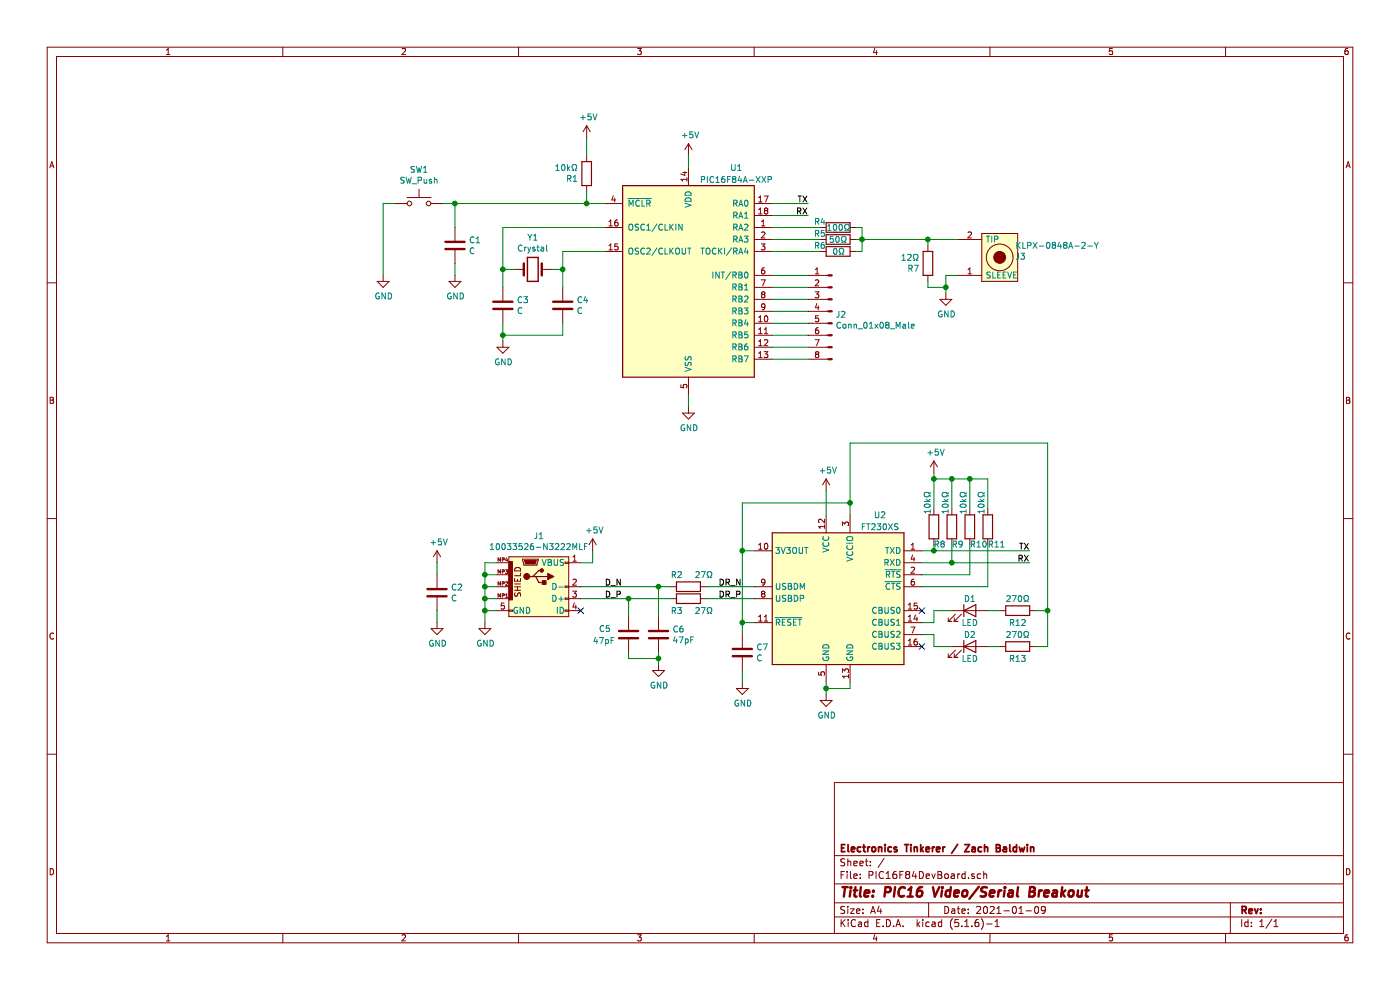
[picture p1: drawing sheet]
EESchema Schematic File Version 4
EELAYER 30 0
EELAYER END
$Descr A4 11693 8268
encoding utf-8
Sheet 1 1
Title "PIC16 Video/Serial Breakout"
Date "2021-01-09"
Rev ""
Comp "Electronics Tinkerer / Zach Baldwin"
Comment1 ""
Comment2 ""
Comment3 ""
Comment4 ""
$EndDescr
$Comp
L Device:C C2
U 1 1
P 3650 4950
F 0 "C2" H 3765 4996 50  0000 L CNN
F 1 "C" H 3765 4905 50  0000 L CNN
F 2 "Capacitor_THT:C_Disc_D4.3mm_W1.9mm_P5.00mm" H 3688 4800 50  0001 C CNN
F 3 "~" H 3650 4950 50  0001 C CNN
	1    3650 4950
	1    0    0    -1  
$EndComp
$Comp
L MCU_Microchip_PIC16:PIC16F84A-XXP U1
U 1 1
P 5750 2300
F 0 "U1" H 6150 3200 50  0000 C CNN
F 1 "PIC16F84A-XXP" H 6150 3100 50  0000 C CNN
F 2 "Package_DIP:DIP-18_W7.62mm_Socket_LongPads" H 5750 2300 50  0001 C CIN
F 3 "http://ww1.microchip.com/downloads/en/devicedoc/35007b.pdf" H 5750 2300 50  0001 C CNN
	1    5750 2300
	1    0    0    -1  
$EndComp
$Comp
L Device:Crystal Y1
U 1 1
P 4450 2250
F 0 "Y1" H 4450 2518 50  0000 C CNN
F 1 "Crystal" H 4450 2427 50  0000 C CNN
F 2 "Crystal:Crystal_HC49-U_Vertical" H 4450 2250 50  0001 C CNN
F 3 "~" H 4450 2250 50  0001 C CNN
	1    4450 2250
	1    0    0    -1  
$EndComp
$Comp
L Interface_USB:FT230XS U2
U 1 1
P 7000 5000
F 0 "U2" H 7350 5700 50  0000 C CNN
F 1 "FT230XS" H 7350 5600 50  0000 C CNN
F 2 "Package_SO:SSOP-16_3.9x4.9mm_P0.635mm" H 8000 4400 50  0001 C CNN
F 3 "https://www.ftdichip.com/Support/Documents/DataSheets/ICs/DS_FT230X.pdf" H 7000 5000 50  0001 C CNN
	1    7000 5000
	1    0    0    -1  
$EndComp
$Comp
L SamacSys_Parts:KLPX-0848A-2-Y J3
U 1 1
P 7650 2150
F 0 "J3" H 8478 2146 50  0000 L CNN
F 1 "KLPX-0848A-2-Y" H 8478 2055 50  0000 L CNN
F 2 "SamacSys_Parts:KLPX0848A2Y" H 8500 2250 50  0001 L CNN
F 3 "http://www.kycon.com/Pub_Eng_Draw/KLPX-0848A-2-X.pdf" H 8500 2150 50  0001 L CNN
F 4 "RCA PHONO JACK, RT< YLW ROHS COM" H 8500 2050 50  0001 L CNN "Description"
F 5 "13" H 8500 1950 50  0001 L CNN "Height"
F 6 "" H 8500 1850 50  0001 L CNN "Mouser Part Number"
F 7 "" H 8500 1750 50  0001 L CNN "Mouser Price/Stock"
F 8 "Kycon, Inc." H 8500 1650 50  0001 L CNN "Manufacturer_Name"
F 9 "KLPX-0848A-2-Y" H 8500 1550 50  0001 L CNN "Manufacturer_Part_Number"
	1    7650 2150
	1    0    0    1   
$EndComp
$Comp
L Device:R R2
U 1 1
P 5750 4900
F 0 "R2" V 5650 4750 50  0000 L CNN
F 1 "27Ω" V 5650 4950 50  0000 L CNN
F 2 "Resistor_SMD:R_0603_1608Metric_Pad1.05x0.95mm_HandSolder" V 5680 4900 50  0001 C CNN
F 3 "~" H 5750 4900 50  0001 C CNN
	1    5750 4900
	0    1    1    0   
$EndComp
$Comp
L power:+5V #PWR03
U 1 1
P 3650 4700
F 0 "#PWR03" H 3650 4550 50  0001 C CNN
F 1 "+5V" H 3665 4873 50  0000 C CNN
F 2 "" H 3650 4700 50  0001 C CNN
F 3 "" H 3650 4700 50  0001 C CNN
	1    3650 4700
	1    0    0    -1  
$EndComp
$Comp
L power:GND #PWR04
U 1 1
P 3650 5200
F 0 "#PWR04" H 3650 4950 50  0001 C CNN
F 1 "GND" H 3655 5027 50  0000 C CNN
F 2 "" H 3650 5200 50  0001 C CNN
F 3 "" H 3650 5200 50  0001 C CNN
	1    3650 5200
	1    0    0    -1  
$EndComp
$Comp
L Device:LED D1
U 1 1
P 8100 5100
F 0 "D1" H 8100 5200 50  0000 C CNN
F 1 "LED" H 8100 5000 50  0000 C CNN
F 2 "LED_THT:LED_D5.0mm" H 8100 5100 50  0001 C CNN
F 3 "~" H 8100 5100 50  0001 C CNN
	1    8100 5100
	1    0    0    -1  
$EndComp
$Comp
L Device:LED D2
U 1 1
P 8100 5400
F 0 "D2" H 8100 5500 50  0000 C CNN
F 1 "LED" H 8100 5300 50  0000 C CNN
F 2 "LED_THT:LED_D5.0mm" H 8100 5400 50  0001 C CNN
F 3 "~" H 8100 5400 50  0001 C CNN
	1    8100 5400
	1    0    0    -1  
$EndComp
$Comp
L Device:R R12
U 1 1
P 8500 5100
F 0 "R12" V 8600 5100 50  0000 C CNN
F 1 "270Ω" V 8400 5100 50  0000 C CNN
F 2 "Resistor_THT:R_Axial_DIN0204_L3.6mm_D1.6mm_P5.08mm_Horizontal" V 8430 5100 50  0001 C CNN
F 3 "~" H 8500 5100 50  0001 C CNN
	1    8500 5100
	0    1    1    0   
$EndComp
$Comp
L Device:R R13
U 1 1
P 8500 5400
F 0 "R13" V 8600 5400 50  0000 C CNN
F 1 "270Ω" V 8400 5400 50  0000 C CNN
F 2 "Resistor_THT:R_Axial_DIN0204_L3.6mm_D1.6mm_P5.08mm_Horizontal" V 8430 5400 50  0001 C CNN
F 3 "~" H 8500 5400 50  0001 C CNN
	1    8500 5400
	0    1    1    0   
$EndComp
$Comp
L Device:R R3
U 1 1
P 5750 5000
F 0 "R3" V 5850 4850 50  0000 L CNN
F 1 "27Ω" V 5850 5050 50  0000 L CNN
F 2 "Resistor_SMD:R_0603_1608Metric_Pad1.05x0.95mm_HandSolder" V 5680 5000 50  0001 C CNN
F 3 "~" H 5750 5000 50  0001 C CNN
	1    5750 5000
	0    1    1    0   
$EndComp
$Comp
L Device:C C6
U 1 1
P 5500 5300
F 0 "C6" H 5615 5346 50  0000 L CNN
F 1 "47pF" H 5615 5255 50  0000 L CNN
F 2 "Capacitor_SMD:C_0603_1608Metric_Pad1.05x0.95mm_HandSolder" H 5538 5150 50  0001 C CNN
F 3 "~" H 5500 5300 50  0001 C CNN
	1    5500 5300
	1    0    0    -1  
$EndComp
$Comp
L Device:C C5
U 1 1
P 5250 5300
F 0 "C5" H 5000 5350 50  0000 L CNN
F 1 "47pF" H 4950 5250 50  0000 L CNN
F 2 "Capacitor_SMD:C_0603_1608Metric_Pad1.05x0.95mm_HandSolder" H 5288 5150 50  0001 C CNN
F 3 "~" H 5250 5300 50  0001 C CNN
	1    5250 5300
	1    0    0    -1  
$EndComp
$Comp
L power:GND #PWR011
U 1 1
P 5500 5550
F 0 "#PWR011" H 5500 5300 50  0001 C CNN
F 1 "GND" H 5505 5377 50  0000 C CNN
F 2 "" H 5500 5550 50  0001 C CNN
F 3 "" H 5500 5550 50  0001 C CNN
	1    5500 5550
	1    0    0    -1  
$EndComp
$Comp
L power:GND #PWR06
U 1 1
P 4050 5200
F 0 "#PWR06" H 4050 4950 50  0001 C CNN
F 1 "GND" H 4055 5027 50  0000 C CNN
F 2 "" H 4050 5200 50  0001 C CNN
F 3 "" H 4050 5200 50  0001 C CNN
	1    4050 5200
	1    0    0    -1  
$EndComp
$Comp
L power:+5V #PWR08
U 1 1
P 4950 4600
F 0 "#PWR08" H 4950 4450 50  0001 C CNN
F 1 "+5V" H 4965 4773 50  0000 C CNN
F 2 "" H 4950 4600 50  0001 C CNN
F 3 "" H 4950 4600 50  0001 C CNN
	1    4950 4600
	1    0    0    -1  
$EndComp
Wire Wire Line
	4850 5000 5250 5000
Wire Wire Line
	4850 4900 5500 4900
Wire Wire Line
	4850 4700 4950 4700
Wire Wire Line
	4950 4700 4950 4600
Wire Wire Line
	5250 5000 5250 5150
Connection ~ 5250 5000
Wire Wire Line
	5250 5450 5250 5500
Wire Wire Line
	5250 5500 5500 5500
Wire Wire Line
	5500 5500 5500 5550
Wire Wire Line
	5500 5450 5500 5500
Connection ~ 5500 5500
$Comp
L Device:C C7
U 1 1
P 6200 5450
F 0 "C7" H 6315 5496 50  0000 L CNN
F 1 "C" H 6315 5405 50  0000 L CNN
F 2 "Capacitor_THT:C_Disc_D4.3mm_W1.9mm_P5.00mm" H 6238 5300 50  0001 C CNN
F 3 "~" H 6200 5450 50  0001 C CNN
	1    6200 5450
	1    0    0    -1  
$EndComp
Wire Wire Line
	6200 5300 6200 5200
Wire Wire Line
	6200 5200 6300 5200
$Comp
L power:GND #PWR012
U 1 1
P 6200 5700
F 0 "#PWR012" H 6200 5450 50  0001 C CNN
F 1 "GND" H 6205 5527 50  0000 C CNN
F 2 "" H 6200 5700 50  0001 C CNN
F 3 "" H 6200 5700 50  0001 C CNN
	1    6200 5700
	1    0    0    -1  
$EndComp
Wire Wire Line
	6200 5600 6200 5700
$Comp
L power:GND #PWR014
U 1 1
P 6900 5800
F 0 "#PWR014" H 6900 5550 50  0001 C CNN
F 1 "GND" H 6905 5627 50  0000 C CNN
F 2 "" H 6900 5800 50  0001 C CNN
F 3 "" H 6900 5800 50  0001 C CNN
	1    6900 5800
	1    0    0    -1  
$EndComp
Wire Wire Line
	6900 5700 6900 5750
Wire Wire Line
	7100 5700 7100 5750
Wire Wire Line
	7100 5750 6900 5750
Connection ~ 6900 5750
Wire Wire Line
	6900 5750 6900 5800
Wire Wire Line
	6200 5200 6200 4600
Wire Wire Line
	6200 4600 6300 4600
Connection ~ 6200 5200
Wire Wire Line
	6200 4600 6200 4200
Wire Wire Line
	6200 4200 7100 4200
Wire Wire Line
	7100 4200 7100 4300
Connection ~ 6200 4600
$Comp
L power:+5V #PWR013
U 1 1
P 6900 4100
F 0 "#PWR013" H 6900 3950 50  0001 C CNN
F 1 "+5V" H 6915 4273 50  0000 C CNN
F 2 "" H 6900 4100 50  0001 C CNN
F 3 "" H 6900 4100 50  0001 C CNN
	1    6900 4100
	1    0    0    -1  
$EndComp
Wire Wire Line
	6900 4100 6900 4300
Wire Wire Line
	4150 4700 4050 4700
Wire Wire Line
	4050 4700 4050 4800
Wire Wire Line
	4050 5100 4150 5100
Connection ~ 4050 5100
Wire Wire Line
	4050 5100 4050 5200
Wire Wire Line
	4150 5000 4050 5000
Connection ~ 4050 5000
Wire Wire Line
	4050 5000 4050 5100
Wire Wire Line
	4050 4900 4150 4900
Connection ~ 4050 4900
Wire Wire Line
	4050 4900 4050 5000
Wire Wire Line
	4150 4800 4050 4800
Connection ~ 4050 4800
Wire Wire Line
	4050 4800 4050 4900
Wire Wire Line
	7950 5100 7800 5100
Wire Wire Line
	7800 5100 7800 5200
Wire Wire Line
	7800 5200 7700 5200
Wire Wire Line
	7800 5300 7800 5400
Wire Wire Line
	7800 5400 7950 5400
Wire Wire Line
	7700 5300 7800 5300
Wire Wire Line
	8250 5100 8350 5100
Wire Wire Line
	8350 5400 8250 5400
Wire Wire Line
	8650 5400 8750 5400
Wire Wire Line
	8750 5400 8750 5100
Wire Wire Line
	8750 5100 8650 5100
Connection ~ 8750 5100
$Comp
L Device:R R8
U 1 1
P 7800 4400
F 0 "R8" H 7700 4550 50  0000 L CNN
F 1 "10kΩ" V 7850 4100 50  0000 L CNN
F 2 "Resistor_THT:R_Axial_DIN0204_L3.6mm_D1.6mm_P5.08mm_Horizontal" V 7730 4400 50  0001 C CNN
F 3 "~" H 7800 4400 50  0001 C CNN
	1    7800 4400
	-1   0    0    1   
$EndComp
$Comp
L Device:R R10
U 1 1
P 8100 4400
F 0 "R10" H 7950 4550 50  0000 L CNN
F 1 "10kΩ" V 8150 4100 50  0000 L CNN
F 2 "Resistor_THT:R_Axial_DIN0204_L3.6mm_D1.6mm_P5.08mm_Horizontal" V 8030 4400 50  0001 C CNN
F 3 "~" H 8100 4400 50  0001 C CNN
	1    8100 4400
	-1   0    0    1   
$EndComp
$Comp
L Device:R R9
U 1 1
P 7950 4400
F 0 "R9" H 7850 4550 50  0000 L CNN
F 1 "10kΩ" V 8000 4100 50  0000 L CNN
F 2 "Resistor_THT:R_Axial_DIN0204_L3.6mm_D1.6mm_P5.08mm_Horizontal" V 7880 4400 50  0001 C CNN
F 3 "~" H 7950 4400 50  0001 C CNN
	1    7950 4400
	-1   0    0    1   
$EndComp
$Comp
L Device:R R11
U 1 1
P 8250 4400
F 0 "R11" H 8100 4550 50  0000 L CNN
F 1 "10kΩ" V 8300 4100 50  0000 L CNN
F 2 "Resistor_THT:R_Axial_DIN0204_L3.6mm_D1.6mm_P5.08mm_Horizontal" V 8180 4400 50  0001 C CNN
F 3 "~" H 8250 4400 50  0001 C CNN
	1    8250 4400
	-1   0    0    1   
$EndComp
Wire Wire Line
	7700 4600 7800 4600
Wire Wire Line
	7700 4700 7950 4700
Wire Wire Line
	7800 4550 7800 4600
Connection ~ 7800 4600
Wire Wire Line
	7800 4600 8600 4600
Wire Wire Line
	7950 4550 7950 4700
Connection ~ 7950 4700
Wire Wire Line
	7950 4700 8600 4700
Wire Wire Line
	8100 4550 8100 4800
Wire Wire Line
	8100 4800 7700 4800
Wire Wire Line
	8250 4550 8250 4900
Wire Wire Line
	8250 4900 7700 4900
$Comp
L power:+5V #PWR015
U 1 1
P 7800 3950
F 0 "#PWR015" H 7800 3800 50  0001 C CNN
F 1 "+5V" H 7815 4123 50  0000 C CNN
F 2 "" H 7800 3950 50  0001 C CNN
F 3 "" H 7800 3950 50  0001 C CNN
	1    7800 3950
	1    0    0    -1  
$EndComp
Wire Wire Line
	7800 3950 7800 4000
Wire Wire Line
	7800 4000 7950 4000
Connection ~ 7800 4000
Wire Wire Line
	7950 4000 8100 4000
Connection ~ 7950 4000
Wire Wire Line
	8100 4000 8250 4000
Connection ~ 8100 4000
Wire Wire Line
	8750 3700 7100 3700
Wire Wire Line
	7100 3700 7100 4200
Wire Wire Line
	8750 3700 8750 5100
Connection ~ 7100 4200
$Comp
L Device:C C4
U 1 1
P 4700 2550
F 0 "C4" H 4815 2596 50  0000 L CNN
F 1 "C" H 4815 2505 50  0000 L CNN
F 2 "Capacitor_THT:C_Disc_D4.3mm_W1.9mm_P5.00mm" H 4738 2400 50  0001 C CNN
F 3 "~" H 4700 2550 50  0001 C CNN
	1    4700 2550
	1    0    0    -1  
$EndComp
$Comp
L Device:C C3
U 1 1
P 4200 2550
F 0 "C3" H 4315 2596 50  0000 L CNN
F 1 "C" H 4315 2505 50  0000 L CNN
F 2 "Capacitor_THT:C_Disc_D4.3mm_W1.9mm_P5.00mm" H 4238 2400 50  0001 C CNN
F 3 "~" H 4200 2550 50  0001 C CNN
	1    4200 2550
	1    0    0    -1  
$EndComp
Wire Wire Line
	4200 2400 4200 2250
Wire Wire Line
	4200 2250 4300 2250
$Comp
L power:GND #PWR05
U 1 1
P 4200 2850
F 0 "#PWR05" H 4200 2600 50  0001 C CNN
F 1 "GND" H 4205 2677 50  0000 C CNN
F 2 "" H 4200 2850 50  0001 C CNN
F 3 "" H 4200 2850 50  0001 C CNN
	1    4200 2850
	1    0    0    -1  
$EndComp
Wire Wire Line
	4700 2700 4700 2800
Wire Wire Line
	4700 2800 4200 2800
Connection ~ 4200 2800
Wire Wire Line
	4200 2800 4200 2850
Wire Wire Line
	4200 2700 4200 2800
Wire Wire Line
	4600 2250 4700 2250
Wire Wire Line
	4700 2250 4700 2400
Wire Wire Line
	4700 2100 5050 2100
Wire Wire Line
	4700 2100 4700 2250
Connection ~ 4700 2250
Wire Wire Line
	5050 1900 4200 1900
Wire Wire Line
	4200 1900 4200 2250
Connection ~ 4200 2250
Wire Wire Line
	6450 2300 6750 2300
Wire Wire Line
	6750 2400 6450 2400
Wire Wire Line
	6450 2500 6750 2500
Wire Wire Line
	6450 2600 6750 2600
Wire Wire Line
	6750 2700 6450 2700
Wire Wire Line
	6450 2800 6750 2800
Wire Wire Line
	6750 2900 6450 2900
Wire Wire Line
	6450 3000 6750 3000
Text Label 8600 4600 2    50   ~ 0
TX
Text Label 8600 4700 2    50   ~ 0
RX
Text Label 6750 1700 2    50   ~ 0
TX
Text Label 6750 1800 2    50   ~ 0
RX
Wire Wire Line
	6750 1700 6450 1700
Wire Wire Line
	6750 1800 6450 1800
$Comp
L Device:R R4
U 1 1
P 7000 1900
F 0 "R4" V 6950 1800 50  0000 R CNN
F 1 "100Ω" V 7000 1800 50  0000 L CNN
F 2 "Resistor_THT:R_Axial_DIN0204_L3.6mm_D1.6mm_P5.08mm_Horizontal" V 6930 1900 50  0001 C CNN
F 3 "~" H 7000 1900 50  0001 C CNN
	1    7000 1900
	0    1    1    0   
$EndComp
$Comp
L Device:R R7
U 1 1
P 7750 2200
F 0 "R7" H 7820 2246 50  0000 L CNN
F 1 "12Ω" H 7820 2155 50  0000 L CNN
F 2 "Resistor_THT:R_Axial_DIN0204_L3.6mm_D1.6mm_P5.08mm_Horizontal" V 7680 2200 50  0001 C CNN
F 3 "~" H 7750 2200 50  0001 C CNN
	1    7750 2200
	-1   0    0    1   
$EndComp
Wire Wire Line
	6450 1900 6850 1900
Wire Wire Line
	6850 2000 6450 2000
Wire Wire Line
	7150 2000 7200 2000
Wire Wire Line
	7150 1900 7200 1900
Wire Wire Line
	7200 1900 7200 2000
Connection ~ 7200 2000
Wire Wire Line
	7750 2000 7750 2050
Connection ~ 7750 2000
Wire Wire Line
	7750 2000 8000 2000
$Comp
L power:GND #PWR010
U 1 1
P 5750 3400
F 0 "#PWR010" H 5750 3150 50  0001 C CNN
F 1 "GND" H 5755 3227 50  0000 C CNN
F 2 "" H 5750 3400 50  0001 C CNN
F 3 "" H 5750 3400 50  0001 C CNN
	1    5750 3400
	1    0    0    -1  
$EndComp
Wire Wire Line
	5750 3400 5750 3300
$Comp
L power:GND #PWR016
U 1 1
P 7900 2450
F 0 "#PWR016" H 7900 2200 50  0001 C CNN
F 1 "GND" H 7905 2277 50  0000 C CNN
F 2 "" H 7900 2450 50  0001 C CNN
F 3 "" H 7900 2450 50  0001 C CNN
	1    7900 2450
	1    0    0    -1  
$EndComp
Wire Wire Line
	8000 2300 7900 2300
Wire Wire Line
	7900 2300 7900 2400
$Comp
L power:+5V #PWR09
U 1 1
P 5750 1300
F 0 "#PWR09" H 5750 1150 50  0001 C CNN
F 1 "+5V" H 5765 1473 50  0000 C CNN
F 2 "" H 5750 1300 50  0001 C CNN
F 3 "" H 5750 1300 50  0001 C CNN
	1    5750 1300
	1    0    0    -1  
$EndComp
Wire Wire Line
	5750 1300 5750 1400
Wire Wire Line
	7750 2350 7750 2400
Wire Wire Line
	7750 2400 7900 2400
Connection ~ 7900 2400
Wire Wire Line
	7900 2400 7900 2450
$Comp
L Connector:Conn_01x08_Male J2
U 1 1
P 6950 2600
F 0 "J2" H 6922 2574 50  0000 R CNN
F 1 "Conn_01x08_Male" H 6922 2483 50  0000 R CNN
F 2 "Connector_PinHeader_2.54mm:PinHeader_1x08_P2.54mm_Vertical" H 6950 2600 50  0001 C CNN
F 3 "~" H 6950 2600 50  0001 C CNN
	1    6950 2600
	-1   0    0    -1  
$EndComp
$Comp
L Device:R R6
U 1 1
P 7000 2100
F 0 "R6" V 6950 2000 50  0000 R CNN
F 1 "0Ω" V 7000 2050 50  0000 L CNN
F 2 "Resistor_THT:R_Axial_DIN0204_L3.6mm_D1.6mm_P5.08mm_Horizontal" V 6930 2100 50  0001 C CNN
F 3 "~" H 7000 2100 50  0001 C CNN
	1    7000 2100
	0    1    1    0   
$EndComp
Wire Wire Line
	6450 2100 6850 2100
Wire Wire Line
	7150 2100 7200 2100
Wire Wire Line
	7200 2100 7200 2000
NoConn ~ 7700 5100
NoConn ~ 7700 5400
$Comp
L Device:C C1
U 1 1
P 3800 2050
F 0 "C1" H 3915 2096 50  0000 L CNN
F 1 "C" H 3915 2005 50  0000 L CNN
F 2 "Capacitor_THT:C_Disc_D4.3mm_W1.9mm_P5.00mm" H 3838 1900 50  0001 C CNN
F 3 "~" H 3800 2050 50  0001 C CNN
	1    3800 2050
	1    0    0    -1  
$EndComp
$Comp
L power:GND #PWR02
U 1 1
P 3800 2300
F 0 "#PWR02" H 3800 2050 50  0001 C CNN
F 1 "GND" H 3805 2127 50  0000 C CNN
F 2 "" H 3800 2300 50  0001 C CNN
F 3 "" H 3800 2300 50  0001 C CNN
	1    3800 2300
	1    0    0    -1  
$EndComp
$Comp
L Device:R R1
U 1 1
P 4900 1450
F 0 "R1" H 4970 1496 50  0000 L CNN
F 1 "10kΩ" H 4970 1405 50  0000 L CNN
F 2 "Resistor_THT:R_Axial_DIN0204_L3.6mm_D1.6mm_P5.08mm_Horizontal" V 4830 1450 50  0001 C CNN
F 3 "~" H 4900 1450 50  0001 C CNN
	1    4900 1450
	-1   0    0    1   
$EndComp
$Comp
L power:+5V #PWR07
U 1 1
P 4900 1150
F 0 "#PWR07" H 4900 1000 50  0001 C CNN
F 1 "+5V" H 4915 1323 50  0000 C CNN
F 2 "" H 4900 1150 50  0001 C CNN
F 3 "" H 4900 1150 50  0001 C CNN
	1    4900 1150
	1    0    0    -1  
$EndComp
Wire Wire Line
	4900 1150 4900 1300
Wire Wire Line
	5050 1700 4900 1700
Wire Wire Line
	4900 1700 4900 1600
Wire Wire Line
	3700 1700 3800 1700
Wire Wire Line
	3300 1700 3200 1700
Wire Wire Line
	3800 1700 3800 1900
Connection ~ 3800 1700
Connection ~ 4900 1700
Wire Wire Line
	3200 1700 3200 2300
Wire Wire Line
	3800 2200 3800 2300
$Comp
L power:GND #PWR01
U 1 1
P 3200 2300
F 0 "#PWR01" H 3200 2050 50  0001 C CNN
F 1 "GND" H 3205 2127 50  0000 C CNN
F 2 "" H 3200 2300 50  0001 C CNN
F 3 "" H 3200 2300 50  0001 C CNN
	1    3200 2300
	1    0    0    -1  
$EndComp
NoConn ~ 4850 5100
Wire Wire Line
	3650 5100 3650 5200
Wire Wire Line
	3650 4700 3650 4800
Wire Wire Line
	3800 1700 4900 1700
$Comp
L Switch:SW_Push SW1
U 1 1
P 3500 1700
F 0 "SW1" H 3500 1985 50  0000 C CNN
F 1 "SW_Push" H 3500 1894 50  0000 C CNN
F 2 "Button_Switch_THT:SW_PUSH_6mm" H 3500 1900 50  0001 C CNN
F 3 "~" H 3500 1900 50  0001 C CNN
	1    3500 1700
	1    0    0    -1  
$EndComp
Text Label 5050 4900 0    50   ~ 0
D_N
Text Label 5050 5000 0    50   ~ 0
D_P
Text Label 6000 4900 0    50   ~ 0
DR_N
Text Label 6000 5000 0    50   ~ 0
DR_P
Wire Wire Line
	5900 4900 6300 4900
Wire Wire Line
	5900 5000 6300 5000
Wire Wire Line
	5250 5000 5600 5000
Wire Wire Line
	5500 4900 5500 5150
Connection ~ 5500 4900
Wire Wire Line
	5500 4900 5600 4900
$Comp
L SamacSys_Parts:10033526-N3222MLF J1
U 1 1
P 4500 4900
F 0 "J1" H 4500 5325 50  0000 C CNN
F 1 "10033526-N3222MLF" H 4500 5234 50  0000 C CNN
F 2 "10033526N3222MLF" H 5250 5000 50  0001 L CNN
F 3 "https://componentsearchengine.com/Datasheets/1/10033526-N3222MLF.pdf" H 5250 4900 50  0001 L CNN
F 4 "USB Connectors 10033526-N3222MLF-MINI USB B TYPE RECEPT." H 5250 4800 50  0001 L CNN "Description"
F 5 "3.95" H 5250 4700 50  0001 L CNN "Height"
F 6 "649-10033526N3222MLF" H 5250 4600 50  0001 L CNN "Mouser Part Number"
F 7 "https://www.mouser.co.uk/ProductDetail/Amphenol-FCI/10033526-N3222MLF?qs=LmzVcvYPptRriY26yhJP4g%3D%3D" H 5250 4500 50  0001 L CNN "Mouser Price/Stock"
F 8 "Amphenol" H 5250 4400 50  0001 L CNN "Manufacturer_Name"
F 9 "10033526-N3222MLF" H 5250 4300 50  0001 L CNN "Manufacturer_Part_Number"
	1    4500 4900
	1    0    0    -1  
$EndComp
Wire Wire Line
	7200 2000 7750 2000
$Comp
L Device:R R5
U 1 1
P 7000 2000
F 0 "R5" V 6950 1900 50  0000 R CNN
F 1 "50Ω" V 7000 2000 50  0000 C CNN
F 2 "Resistor_THT:R_Axial_DIN0204_L3.6mm_D1.6mm_P5.08mm_Horizontal" V 6930 2000 50  0001 C CNN
F 3 "~" H 7000 2000 50  0001 C CNN
	1    7000 2000
	0    1    1    0   
$EndComp
Wire Wire Line
	7950 4000 7950 4250
Wire Wire Line
	8250 4000 8250 4250
Wire Wire Line
	8100 4000 8100 4250
Wire Wire Line
	7800 4000 7800 4250
$EndSCHEMATC
